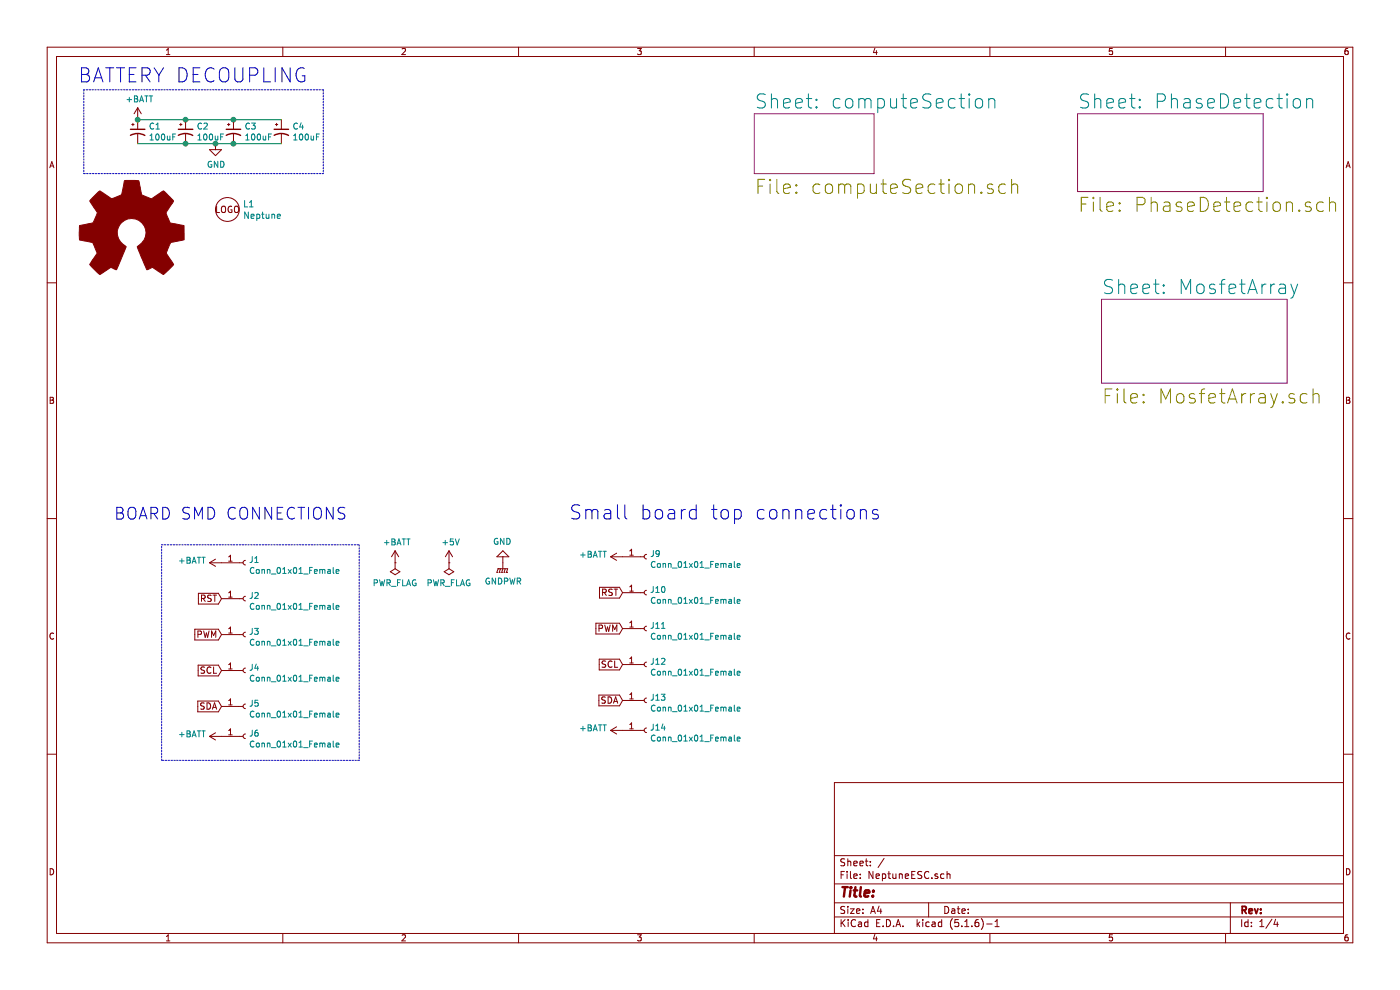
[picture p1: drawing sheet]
EESchema Schematic File Version 4
EELAYER 30 0
EELAYER END
$Descr A4 11693 8268
encoding utf-8
Sheet 1 4
Title ""
Date ""
Rev ""
Comp ""
Comment1 ""
Comment2 ""
Comment3 ""
Comment4 ""
$EndDescr
$Sheet
S 6300 950  1000 500 
U 5EC82153
F0 "computeSection" 118
F1 "computeSection.sch" 118
$EndSheet
$Comp
L power:+BATT #PWR01
U 1 1
P 1150 1000
F 0 "#PWR01" H 1150 850 50  0001 C CNN
F 1 "+BATT" H 1165 1173 50  0000 C CNN
F 2 "" H 1150 1000 50  0001 C CNN
F 3 "" H 1150 1000 50  0001 C CNN
	1    1150 1000
	1    0    0    -1  
$EndComp
$Comp
L Device:CP1_Small C1
U 1 1
P 1150 1100
F 0 "C1" H 1241 1146 50  0000 L CNN
F 1 "100uF" H 1241 1055 50  0000 L CNN
F 2 "Capacitor_Tantalum_SMD:CP_EIA-7343-43_Kemet-X" H 1150 1100 50  0001 C CNN
F 3 "~" H 1150 1100 50  0001 C CNN
F 4 "C139578" H 1150 1100 50  0001 C CNN "JLCPCB"
	1    1150 1100
	1    0    0    -1  
$EndComp
$Comp
L Device:CP1_Small C2
U 1 1
P 1550 1100
F 0 "C2" H 1641 1146 50  0000 L CNN
F 1 "100uF" H 1641 1055 50  0000 L CNN
F 2 "Capacitor_Tantalum_SMD:CP_EIA-7343-43_Kemet-X" H 1550 1100 50  0001 C CNN
F 3 "~" H 1550 1100 50  0001 C CNN
F 4 "C139578" H 1550 1100 50  0001 C CNN "JLCPCB"
	1    1550 1100
	1    0    0    -1  
$EndComp
$Comp
L Device:CP1_Small C3
U 1 1
P 1950 1100
F 0 "C3" H 2041 1146 50  0000 L CNN
F 1 "100uF" H 2041 1055 50  0000 L CNN
F 2 "Capacitor_Tantalum_SMD:CP_EIA-7343-43_Kemet-X" H 1950 1100 50  0001 C CNN
F 3 "~" H 1950 1100 50  0001 C CNN
F 4 "C139578" H 1950 1100 50  0001 C CNN "JLCPCB"
	1    1950 1100
	1    0    0    -1  
$EndComp
$Comp
L Device:CP1_Small C4
U 1 1
P 2350 1100
F 0 "C4" H 2441 1146 50  0000 L CNN
F 1 "100uF" H 2441 1055 50  0000 L CNN
F 2 "Capacitor_Tantalum_SMD:CP_EIA-7343-43_Kemet-X" H 2350 1100 50  0001 C CNN
F 3 "~" H 2350 1100 50  0001 C CNN
F 4 "C139578" H 2350 1100 50  0001 C CNN "JLCPCB"
	1    2350 1100
	1    0    0    -1  
$EndComp
Wire Wire Line
	1150 1000 1550 1000
Wire Wire Line
	1550 1000 1950 1000
Connection ~ 1550 1000
Wire Wire Line
	1950 1000 2350 1000
Connection ~ 1950 1000
Wire Wire Line
	2350 1200 1950 1200
Wire Wire Line
	1950 1200 1800 1200
Connection ~ 1950 1200
Wire Wire Line
	1550 1200 1150 1200
Connection ~ 1550 1200
Connection ~ 1150 1000
Text Notes 650  700  0    118  ~ 0
BATTERY DECOUPLING
Wire Notes Line
	700  1450 2700 1450
Wire Notes Line
	2700 750  700  750 
$Sheet
S 9000 950  1550 650 
U 5ECB7135
F0 "PhaseDetection" 118
F1 "PhaseDetection.sch" 118
$EndSheet
$Sheet
S 9200 2500 1550 700 
U 5ECBEF2E
F0 "MosfetArray" 118
F1 "MosfetArray.sch" 118
$EndSheet
Text Notes 950  4350 0    98   ~ 0
BOARD SMD CONNECTIONS\n
$Comp
L Connector:Conn_01x01_Female J1
U 1 1
P 2050 4700
F 0 "J1" H 2078 4726 50  0000 L CNN
F 1 "Conn_01x01_Female" H 2078 4635 50  0000 L CNN
F 2 "TestPoint:TestPoint_Pad_4.0x4.0mm" H 2050 4700 50  0001 C CNN
F 3 "~" H 2050 4700 50  0001 C CNN
	1    2050 4700
	1    0    0    -1  
$EndComp
$Comp
L power:+BATT #PWR031
U 1 1
P 1850 4700
F 0 "#PWR031" H 1850 4550 50  0001 C CNN
F 1 "+BATT" V 1865 4827 50  0000 L CNN
F 2 "" H 1850 4700 50  0001 C CNN
F 3 "" H 1850 4700 50  0001 C CNN
	1    1850 4700
	0    -1   -1   0   
$EndComp
$Comp
L Connector:Conn_01x01_Female J2
U 1 1
P 2050 5000
F 0 "J2" H 2078 5026 50  0000 L CNN
F 1 "Conn_01x01_Female" H 2078 4935 50  0000 L CNN
F 2 "TestPoint:TestPoint_Pad_4.0x4.0mm" H 2050 5000 50  0001 C CNN
F 3 "~" H 2050 5000 50  0001 C CNN
	1    2050 5000
	1    0    0    -1  
$EndComp
$Comp
L Connector:Conn_01x01_Female J3
U 1 1
P 2050 5300
F 0 "J3" H 2078 5326 50  0000 L CNN
F 1 "Conn_01x01_Female" H 2078 5235 50  0000 L CNN
F 2 "TestPoint:TestPoint_Pad_4.0x4.0mm" H 2050 5300 50  0001 C CNN
F 3 "~" H 2050 5300 50  0001 C CNN
	1    2050 5300
	1    0    0    -1  
$EndComp
$Comp
L Connector:Conn_01x01_Female J4
U 1 1
P 2050 5600
F 0 "J4" H 2078 5626 50  0000 L CNN
F 1 "Conn_01x01_Female" H 2078 5535 50  0000 L CNN
F 2 "TestPoint:TestPoint_Pad_4.0x4.0mm" H 2050 5600 50  0001 C CNN
F 3 "~" H 2050 5600 50  0001 C CNN
	1    2050 5600
	1    0    0    -1  
$EndComp
Text GLabel 1850 5000 0    53   Input ~ 0
RST
Text GLabel 1850 5300 0    53   Input ~ 0
PWM
Text GLabel 1850 5600 0    53   Input ~ 0
SCL
Text GLabel 1850 5900 0    53   Input ~ 0
SDA
$Comp
L Connector:Conn_01x01_Female J5
U 1 1
P 2050 5900
F 0 "J5" H 2078 5926 50  0000 L CNN
F 1 "Conn_01x01_Female" H 2078 5835 50  0000 L CNN
F 2 "TestPoint:TestPoint_Pad_4.0x4.0mm" H 2050 5900 50  0001 C CNN
F 3 "~" H 2050 5900 50  0001 C CNN
	1    2050 5900
	1    0    0    -1  
$EndComp
$Comp
L Connector:Conn_01x01_Female J6
U 1 1
P 2050 6150
F 0 "J6" H 2078 6176 50  0000 L CNN
F 1 "Conn_01x01_Female" H 2078 6085 50  0000 L CNN
F 2 "TestPoint:TestPoint_Pad_4.0x4.0mm" H 2050 6150 50  0001 C CNN
F 3 "~" H 2050 6150 50  0001 C CNN
	1    2050 6150
	1    0    0    -1  
$EndComp
$Comp
L power:+BATT #PWR032
U 1 1
P 1850 6150
F 0 "#PWR032" H 1850 6000 50  0001 C CNN
F 1 "+BATT" V 1865 6277 50  0000 L CNN
F 2 "" H 1850 6150 50  0001 C CNN
F 3 "" H 1850 6150 50  0001 C CNN
	1    1850 6150
	0    -1   -1   0   
$EndComp
Wire Notes Line
	1350 4550 3000 4550
Wire Notes Line
	3000 4550 3000 6350
Wire Notes Line
	3000 6350 1350 6350
Wire Notes Line
	1350 6350 1350 4550
$Comp
L power:+BATT #PWR033
U 1 1
P 3300 4700
F 0 "#PWR033" H 3300 4550 50  0001 C CNN
F 1 "+BATT" H 3315 4873 50  0000 C CNN
F 2 "" H 3300 4700 50  0001 C CNN
F 3 "" H 3300 4700 50  0001 C CNN
	1    3300 4700
	1    0    0    -1  
$EndComp
$Comp
L power:+5V #PWR034
U 1 1
P 3750 4700
F 0 "#PWR034" H 3750 4550 50  0001 C CNN
F 1 "+5V" H 3765 4873 50  0000 C CNN
F 2 "" H 3750 4700 50  0001 C CNN
F 3 "" H 3750 4700 50  0001 C CNN
	1    3750 4700
	1    0    0    -1  
$EndComp
$Comp
L power:GND #PWR035
U 1 1
P 4200 4700
F 0 "#PWR035" H 4200 4450 50  0001 C CNN
F 1 "GND" H 4205 4527 50  0000 C CNN
F 2 "" H 4200 4700 50  0001 C CNN
F 3 "" H 4200 4700 50  0001 C CNN
	1    4200 4700
	-1   0    0    1   
$EndComp
$Comp
L power:GNDPWR #PWR036
U 1 1
P 4200 4700
F 0 "#PWR036" H 4200 4500 50  0001 C CNN
F 1 "GNDPWR" H 4204 4546 50  0000 C CNN
F 2 "" H 4200 4650 50  0001 C CNN
F 3 "" H 4200 4650 50  0001 C CNN
	1    4200 4700
	1    0    0    -1  
$EndComp
$Comp
L power:PWR_FLAG #FLG02
U 1 1
P 3750 4700
F 0 "#FLG02" H 3750 4775 50  0001 C CNN
F 1 "PWR_FLAG" H 3750 4873 50  0000 C CNN
F 2 "" H 3750 4700 50  0001 C CNN
F 3 "~" H 3750 4700 50  0001 C CNN
	1    3750 4700
	-1   0    0    1   
$EndComp
$Comp
L power:PWR_FLAG #FLG01
U 1 1
P 3300 4700
F 0 "#FLG01" H 3300 4775 50  0001 C CNN
F 1 "PWR_FLAG" H 3300 4873 50  0000 C CNN
F 2 "" H 3300 4700 50  0001 C CNN
F 3 "~" H 3300 4700 50  0001 C CNN
	1    3300 4700
	-1   0    0    1   
$EndComp
$Comp
L power:GND #PWR0114
U 1 1
P 1800 1200
F 0 "#PWR0114" H 1800 950 50  0001 C CNN
F 1 "GND" H 1805 1027 50  0000 C CNN
F 2 "" H 1800 1200 50  0001 C CNN
F 3 "" H 1800 1200 50  0001 C CNN
	1    1800 1200
	1    0    0    -1  
$EndComp
Connection ~ 1800 1200
Wire Wire Line
	1800 1200 1550 1200
$Comp
L Graphic:Logo_Open_Hardware_Large #LOGO1
U 1 1
P 1100 1950
F 0 "#LOGO1" H 1100 2450 50  0001 C CNN
F 1 "Logo_Open_Hardware_Large" H 1100 1550 50  0001 C CNN
F 2 "" H 1100 1950 50  0001 C CNN
F 3 "~" H 1100 1950 50  0001 C CNN
	1    1100 1950
	1    0    0    -1  
$EndComp
$Comp
L SS8050-G:Neptune L1
U 1 1
P 1900 1600
F 0 "L1" H 2029 1498 53  0000 L CNN
F 1 "Neptune" H 2029 1402 53  0000 L CNN
F 2 "Logos:neptuneLogo" H 1900 1600 53  0001 C CNN
F 3 "" H 1900 1600 53  0001 C CNN
	1    1900 1600
	1    0    0    -1  
$EndComp
Wire Notes Line
	2700 750  2700 1450
Wire Notes Line
	700  750  700  1450
$Comp
L Connector:Conn_01x01_Female J9
U 1 1
P 5400 4650
F 0 "J9" H 5428 4676 50  0000 L CNN
F 1 "Conn_01x01_Female" H 5428 4585 50  0000 L CNN
F 2 "TestPoint:TestPoint_Pad_1.0x1.0mm" H 5400 4650 50  0001 C CNN
F 3 "~" H 5400 4650 50  0001 C CNN
	1    5400 4650
	1    0    0    -1  
$EndComp
$Comp
L power:+BATT #PWR022
U 1 1
P 5200 4650
F 0 "#PWR022" H 5200 4500 50  0001 C CNN
F 1 "+BATT" V 5215 4777 50  0000 L CNN
F 2 "" H 5200 4650 50  0001 C CNN
F 3 "" H 5200 4650 50  0001 C CNN
	1    5200 4650
	0    -1   -1   0   
$EndComp
$Comp
L Connector:Conn_01x01_Female J10
U 1 1
P 5400 4950
F 0 "J10" H 5428 4976 50  0000 L CNN
F 1 "Conn_01x01_Female" H 5428 4885 50  0000 L CNN
F 2 "TestPoint:TestPoint_Pad_1.0x1.0mm" H 5400 4950 50  0001 C CNN
F 3 "~" H 5400 4950 50  0001 C CNN
	1    5400 4950
	1    0    0    -1  
$EndComp
$Comp
L Connector:Conn_01x01_Female J11
U 1 1
P 5400 5250
F 0 "J11" H 5428 5276 50  0000 L CNN
F 1 "Conn_01x01_Female" H 5428 5185 50  0000 L CNN
F 2 "TestPoint:TestPoint_Pad_1.0x1.0mm" H 5400 5250 50  0001 C CNN
F 3 "~" H 5400 5250 50  0001 C CNN
	1    5400 5250
	1    0    0    -1  
$EndComp
$Comp
L Connector:Conn_01x01_Female J12
U 1 1
P 5400 5550
F 0 "J12" H 5428 5576 50  0000 L CNN
F 1 "Conn_01x01_Female" H 5428 5485 50  0000 L CNN
F 2 "TestPoint:TestPoint_Pad_1.0x1.0mm" H 5400 5550 50  0001 C CNN
F 3 "~" H 5400 5550 50  0001 C CNN
	1    5400 5550
	1    0    0    -1  
$EndComp
Text GLabel 5200 4950 0    53   Input ~ 0
RST
Text GLabel 5200 5250 0    53   Input ~ 0
PWM
Text GLabel 5200 5550 0    53   Input ~ 0
SCL
Text GLabel 5200 5850 0    53   Input ~ 0
SDA
$Comp
L Connector:Conn_01x01_Female J13
U 1 1
P 5400 5850
F 0 "J13" H 5428 5876 50  0000 L CNN
F 1 "Conn_01x01_Female" H 5428 5785 50  0000 L CNN
F 2 "TestPoint:TestPoint_Pad_1.0x1.0mm" H 5400 5850 50  0001 C CNN
F 3 "~" H 5400 5850 50  0001 C CNN
	1    5400 5850
	1    0    0    -1  
$EndComp
$Comp
L Connector:Conn_01x01_Female J14
U 1 1
P 5400 6100
F 0 "J14" H 5428 6126 50  0000 L CNN
F 1 "Conn_01x01_Female" H 5428 6035 50  0000 L CNN
F 2 "TestPoint:TestPoint_Pad_1.0x1.0mm" H 5400 6100 50  0001 C CNN
F 3 "~" H 5400 6100 50  0001 C CNN
	1    5400 6100
	1    0    0    -1  
$EndComp
$Comp
L power:+BATT #PWR025
U 1 1
P 5200 6100
F 0 "#PWR025" H 5200 5950 50  0001 C CNN
F 1 "+BATT" V 5215 6227 50  0000 L CNN
F 2 "" H 5200 6100 50  0001 C CNN
F 3 "" H 5200 6100 50  0001 C CNN
	1    5200 6100
	0    -1   -1   0   
$EndComp
Text Notes 4750 4350 0    118  ~ 0
Small board top connections\n
$EndSCHEMATC
